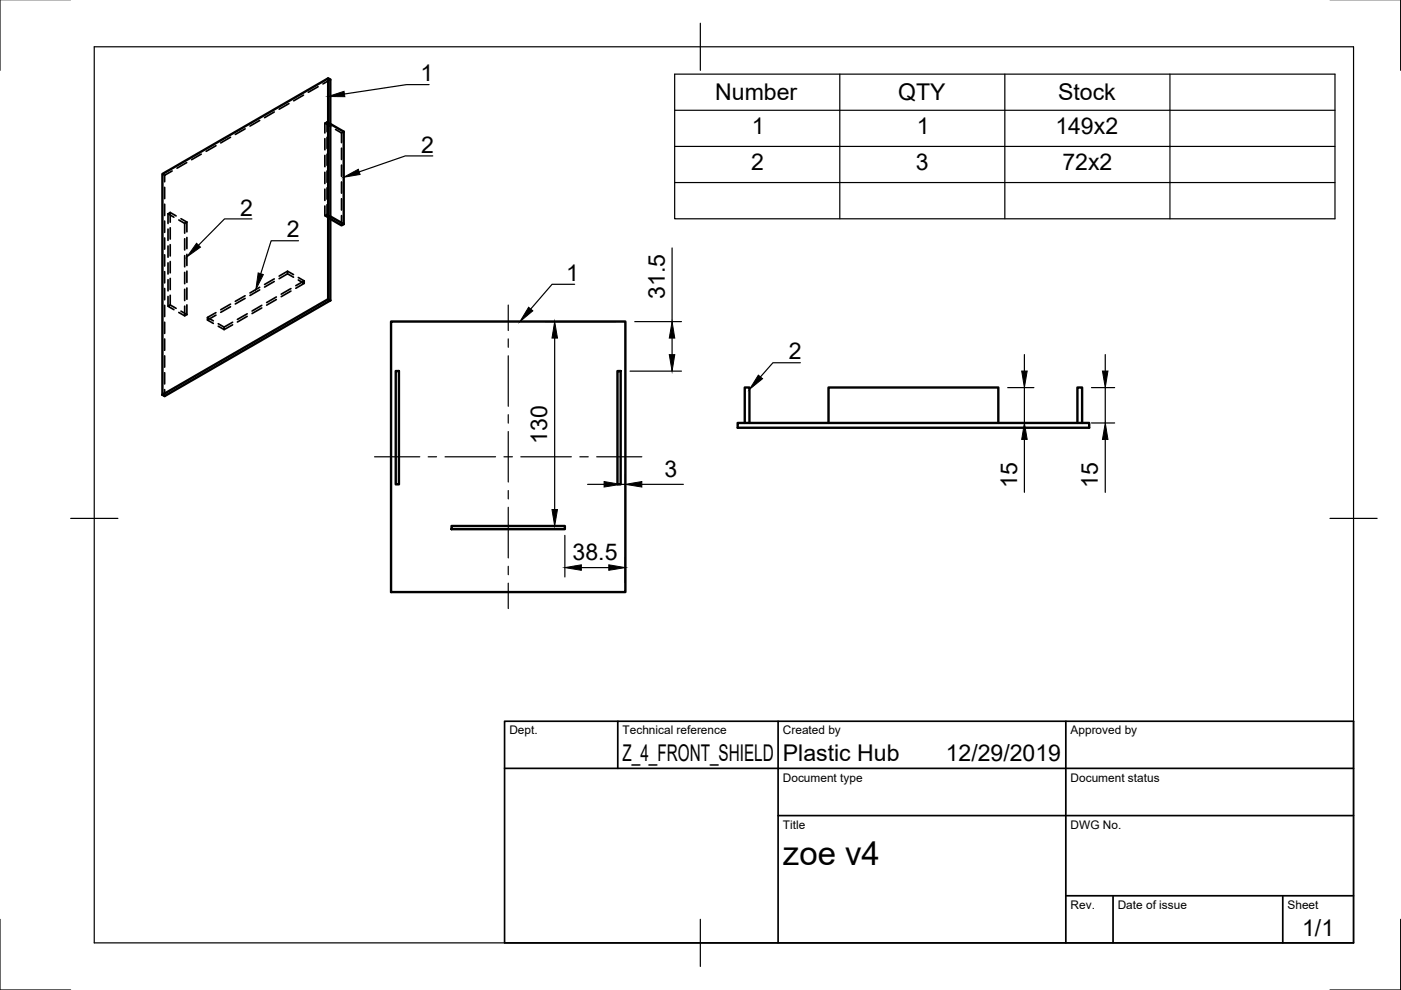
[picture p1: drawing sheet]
<svg xmlns="http://www.w3.org/2000/svg" width="297mm" height="210mm" viewBox="0 0 297 210" stroke-linecap="round" stroke-linejoin="round" font-family="sans-serif">
<!-- layer: Visible -->
<g fill="none" stroke="#000" stroke-width=".51">
<path d="M69.6 16.6l.4 .3v46.8M34.4 36.9l35.2-20.3v46.8l-35.2 20.3zM70 26.3l2.9 1.6v19.6M70 46.4l2.4 1.4 .5-.3M70 45.9l2.9 1.6M69.6 63.4l.4 .3M70 63.7l-35.1 20.3-.5-.3M82.9 68.2h49.7v57.3h-49.7zM83.9 78.7h.7v24h-.7zM130.9 78.7h.7v24h-.7zM156.4 89.7h74.5v1h-74.5zM157.9 89.7v-7.5h1v7.5"/>
<path d="M175.7 89.7v-7.5h36v7.5M228.4 89.7v-7.5h1v7.5M95.7 111.5h24.1v.7h-24.1z"/>
</g>
<!-- layer: Hidden -->
<g fill="none" stroke="#000" stroke-width=".36">
<path d="M67.4 18.4l-2 1.2M70 16.9l-1.5 .9M34.4 36.9l.5 .3M34.9 39.7v2.4M36.5 36.3l-1.6 .9v1.3M39.6 34.5l-2.1 1.2M42.7 32.7l-2.1 1.2M45.8 30.9l-2.1 1.2M48.9 29.1l-2.1 1.2M52 27.3l-2.1 1.2M55.1 25.5l-2.1 1.2M58.1 23.7l-2 1.2"/>
<path d="M61.3 22l-2.1 1.1M64.3 20.2l-2 1.2M68.9 26.1l1.2 .8M68.9 26.1v2.1M68.9 29.4v2.4M68.9 32.9v2.4M68.9 36.5v2.4M69.3 25.9v2M69.3 29.1v2.4M69.3 32.7v2.4M69.3 36.3v2.3M69.3 39.8v2.4"/>
<path d="M69.3 25.9l.7 .4M69.3 25.9l-.4 .2M71.1 27.4l1.3 .8M72.4 28.2v2M72.4 31.4v2.4M72.4 35v2.4M72.4 38.6v2.4M72.9 27.9l-.5 .3M34.9 43.3v2.4M34.9 46.9v2.4M34.9 50.5v2.3M34.9 54v2.4"/>
<path d="M34.9 57.6v2.4M35.6 45.3l1.3 .8M35.6 45.3v2.1M35.6 48.6v2.4M35.6 52.1v2.4M35.6 55.7v2.4M35.6 59.3v2.4M36.1 45.1v2M36.1 48.3v2.4M36.1 51.9v2.4M36.1 55.4v2.4M36.1 59v2.4"/>
<path d="M36.1 45.1l1.2 .7M36.1 45.1l-.5 .2M37.9 46.6l1.3 .8M38.4 46.4l1.2 .7M39.2 47.4v2M39.2 50.6v2.4M39.2 54.2v2.4M39.2 57.8v2.3M39.6 47.1v2.1M39.6 50.3v2.4M39.6 53.9v2.4M39.6 57.5v2.4"/>
<path d="M39.6 47.1l-.4 .3M58.1 59.1l-2 1.2M58.1 59.7l-2 1.2M61 57.5v.6M62.2 58.2l-1.2-.7-1.8 1M62.2 58.8l-1.2-.7-1.8 1M63.2 59.4l1.3 .7-1.8 1M63.2 58.8l1.3 .8M64.5 59.6l-1.8 1M64.5 59.6v.5M68.9 40.1v2.4M68.9 43.7v2"/>
<path d="M69.3 45.5l-.4 .2 1.1 .7M69.3 45.5l.7 .4M69.3 43.4v2.1M72.4 42.1v2.4M72.4 45.7v2.1M34.9 61.2v2.4M34.9 64.7v2.4M34.9 68.3v2.4M34.9 71.9v2.4M34.9 75.5v2.3M34.9 79v2.4M35.6 62.9v2"/>
<path d="M36.1 64.7l-.5 .2 1.3 .8M36.1 64.7l1.2 .7M36.1 62.6v2.1M37.9 66.2l1.3 .8 .4-.3M38.4 66l1.2 .7M39.2 61.3v2.4M39.2 64.9v2.1M39.6 61.1v2.4M39.6 64.6v2.1M45.2 68l-1.2-.7v.6l1.2 .7M45.8 66.3l-1.8 1M45.8 66.8l-1.8 1.1"/>
<path d="M46.3 69.2l1.2 .7v-.5M46.3 68.6l1.2 .8M48.9 64.5l-2.1 1.2M48.9 65l-2.1 1.2M49.3 68.3l-1.8 1.1M49.3 68.9l-1.8 1M52 62.7l-2.1 1.2M52 63.3l-2.1 1.1M52.4 66.5l-2.1 1.2M52.4 67.1l-2.1 1.2M55.1 60.9l-2.1 1.2M55.1 61.5l-2.1 1.1"/>
<path d="M55.5 64.7l-2.1 1.2M55.5 65.3l-2.1 1.2M58.6 63l-2.1 1.1M58.6 63.5l-2.1 1.2M61.7 61.2l-2.1 1.2M61.7 61.7l-2.1 1.2M34.9 82.6v1.4"/>
</g>
<!-- layer: Border -->
<path d="M0 -.1v15M297 -.1v15M20 9.9h267v190h-267zM148.5 4.9v10M15 109.9h10M282 109.9h10M0 194.9v15h15M148.5 194.9v10M297 194.9v15h-15" fill="none" stroke="#000" stroke-width=".25"/>
<!-- layer: TitleBlock -->
<path d="M107 152.9h180v47h-180zM131 152.9v10M165 152.9v47M226 152.9v47M107 162.9h180M165 172.9h122M226 189.9h61M236 189.9v10M272 189.9v10" fill="none" stroke="#000" stroke-width=".36"/>
<!-- layer: BOM -->
<path d="M143 15.7h140v30.7h-140zM178.1 15.7v30.7M213 15.7v30.7M248.1 15.7v30.7M143 23.4h140M143 31h140M143 38.7h140" fill="none" stroke="#000" stroke-width=".25"/>
<!-- layer: Annotations -->
<path d="M69.6 20.5l3.3-1.1 .2 1.1zM72.9 37.6l3.1-1.7 .3 1.1zM41.7 51.6l.8 .8-2.9 2.1zM54.7 57.9l1.1 .3-1.5 3.2zM112.1 65.1l.9 .8-2.8 2.3zM160.8 79.5l.9 .8-2.8 2.2z" fill="#000" stroke="#000" stroke-width=".21"/>
<path d="M91 17.9h-4.8l-13.2 2M91.8 33.1h-5.9l-9.7 3.3M53.4 46.4h-5.8l-5.5 5.6M63.3 51h-5.8l-2.2 7M121.8 60.3h-4.7l-4.6 5.2M169.7 76.9h-5.8l-2.7 3" fill="none" stroke="#000" stroke-width=".25"/>
<!-- layer: Center Lines -->
<g fill="none" stroke="#000" stroke-width=".25">
<path d="M107.8 64.7v5.4M107.8 71.9v1.7M107.8 75.4v10.7M79.4 96.9h9.6M90.8 96.9h1.8M94.4 96.9h10.7M106.8 96.9h1.8M107.8 87.9v1.8M107.8 91.5v10.7M110.4 96.9h10.7M122.9 96.9h1.8M126.5 96.9h9.6"/>
<path d="M107.8 104v1.8M107.8 107.6v10.7M107.8 120.1v1.7M107.8 123.6v5.4"/>
</g>
<!-- layer: Dimensions -->
<g fill="none" stroke="#000" stroke-width=".25">
<path d="M142.5 52.6v15.6M115.6 68.2h15M117.6 71.7v36.3M133.6 78.7h10.9M134.6 68.2h9.9M142.5 71.7v3.5M217.2 75.2v3.5M234.3 75.2v3.5M213.7 82.2h5.5M213.7 89.7h5.5M217.2 82.2v7.5M217.2 93.2v11.2"/>
<path d="M231.4 82.2h4.9M231.4 89.7h4.9M234.3 82.2v7.5M234.3 93.2v11.2M115.6 111.5h2.2M119.8 113.5v8.8M124.6 102.7h3.5M131.6 102.7h1M132.6 100.7v22.8M136.1 102.7h8.8M123.3 120.3h5.8"/>
</g>
<path d="M117.6 68.2l.6 3.5h-1.2zM141.9 75.2h1.2l-.6 3.5zM142.5 68.2l.6 3.5h-1.2zM216.6 78.7h1.2l-.6 3.5zM233.7 78.7h1.2l-.6 3.5zM217.2 89.7l.6 3.5h-1.2zM234.3 89.7l.6 3.5h-1.2zM117 108h1.2l-.6 3.5zM119.8 120.3l3.5-.5v1.1zM128.1 102.1l3.5 .6-3.5 .6zM129.1 119.8l3.5 .5-3.5 .6zM132.6 102.7l3.5-.6v1.2z" fill="#000" stroke="#000" stroke-width=".21"/>
<text font-size="7" x="166" y="183.4">zoe v4</text>
<g font-size="4.9">
<text x="89.2" y="17.2">1</text>
<text x="151.6" y="21.3">Number</text>
<text x="190.4" y="21.2">QTY</text>
<text x="224.3" y="21.3">Stock</text>
<text x="159.4" y="28.4">1</text>
<text x="194.4" y="28.4">1</text>
<text x="223.8" y="28.4">149x2</text>
<text x="89.3" y="32.4">2</text>
<text x="159.3" y="36.1">2</text>
<text x="194.2" y="36.1">3</text>
<text x="225.3" y="36.1">72x2</text>
<text x="50.9" y="45.7">2</text>
<text x="60.8" y="50.3">2</text>
<text x="120" y="59.6">1</text>
<text x="140.9" y="63.4" transform="rotate(-90 140.9 63.4)">31.5</text>
<text x="167.2" y="76.2">2</text>
<text x="116" y="94.1" transform="rotate(-90 116 94.1)">130</text>
<text x="140.9" y="101.1">3</text>
<text x="215.6" y="103.4" transform="rotate(-90 215.6 103.4)">15</text>
<text x="232.8" y="103.4" transform="rotate(-90 232.8 103.4)">15</text>
<text x="121.4" y="118.8">38.5</text>
<text x="132" y="161.4">Z_4_FRONT_SHIELD</text>
<text x="166" y="161.4">Plastic Hub</text>
<text x="200.5" y="161.4">12/29/2019</text>
<text x="276.1" y="198.6">1/1</text>
</g>
<g font-size="2.5">
<text x="108" y="155.7">Dept.</text>
<text x="132" y="155.7">Technical reference</text>
<text x="166" y="155.7">Created by</text>
<text x="227" y="155.7">Approved by</text>
<text x="166" y="165.7">Document type</text>
<text x="227" y="165.7">Document status</text>
<text x="166" y="175.7">Title</text>
<text x="227" y="175.7">DWG No.</text>
<text x="227" y="192.7">Rev.</text>
<text x="237" y="192.7">Date of issue</text>
<text x="273" y="192.7">Sheet</text>
</g>
</svg>
